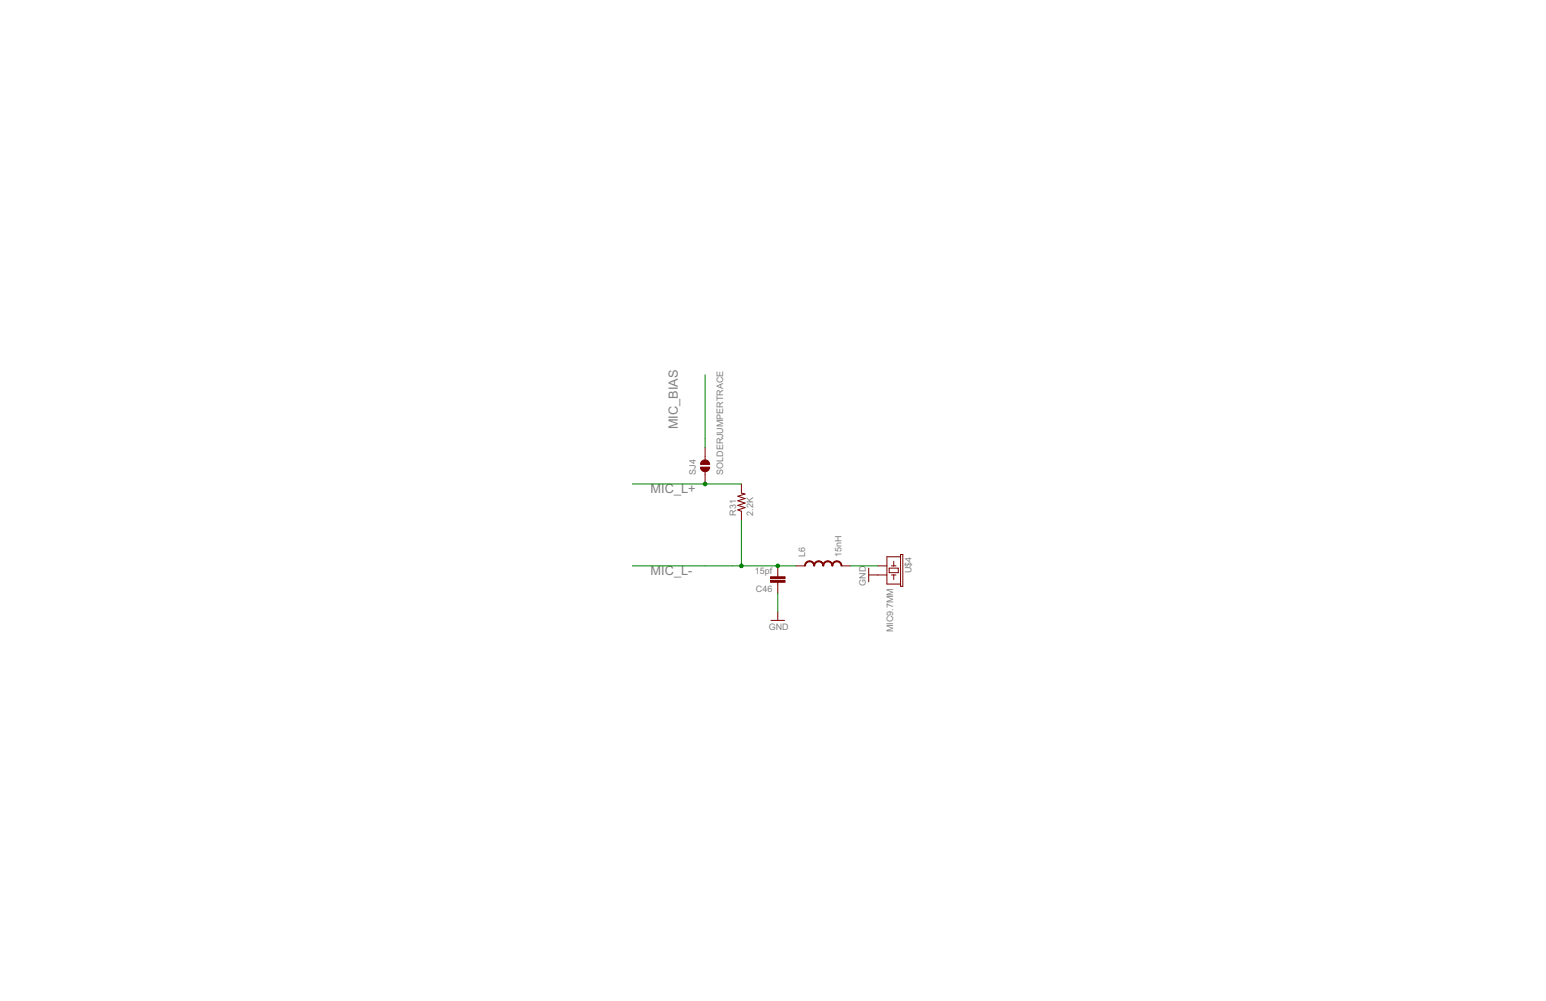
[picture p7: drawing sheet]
<svg xmlns="http://www.w3.org/2000/svg" width="432mm" height="279mm" viewBox="0 0 432 279" stroke-linecap="round" stroke-linejoin="round" font-family="sans-serif">
<g fill="none" stroke="#800000" stroke-width=".28">
<path d="M196.9 124.9v3.5M196.9 131.7v3.4M207.1 135.1v2.5l1 .3-2 .6 2 .6-2 .7 2 .6-2 .7 2 .6-2 .6 1 .4v2.5M217.2 157.9v3.1M222.3 157.9h2.6M235 157.9h2.6M242.6 158.6v3.8M245.2 157.9h2.5M248.3 158.6h2.6v1.3h-2.6zM249 157.9h1.3M249.6 156.7v1.2M251.5 155.4h-3.8v7.6h3.8"/>
<path d="M251.5 154.8h.7v8.9h-.7zM215.3 173.2h3.8M217.2 162.5v3M217.2 170.6v2.6M242.6 160.5h5.1M249 160.5h1.3M249.6 160.5v1.3"/>
</g>
<g fill="#800000" stroke="#800000" stroke-width=".28">
<path d="M215.2 161h4.1v.5h-4.1z"/>
<path d="M215.2 162h4.1v.5h-4.1z"/>
</g>
<g fill="#800000" stroke="#800000" stroke-width=".28">
<path d="M196.1 128.7a1.27 1.27 0 0 1 1.4-.2 1.27 1.27 0 0 1 .7 1.1h-2.5z" fill-rule="evenodd"/>
<path d="M195.7 130.4h2.5a1.27 1.27 0 0 1-1.3 1.3 1.27 1.27 0 0 1-1.2-1.3z" fill-rule="evenodd"/>
<path d="M225.1 157l1-.5v.3l-.9 .4-.2 .7h-.3z" fill-rule="evenodd"/>
<path d="M226.1 156.5a1.37 1.37 0 0 1 1.4 1.4h-.2l-.3-.7-.9-.4z" fill-rule="evenodd"/>
<path d="M227.7 157l1-.5v.3l-.9 .4-.3 .7h-.2z" fill-rule="evenodd"/>
<path d="M228.7 156.5a1.37 1.37 0 0 1 1.4 1.4h-.3l-.2-.7-.9-.4z" fill-rule="evenodd"/>
<path d="M230.2 157l1-.5v.3l-.9 .4-.2 .7h-.3z" fill-rule="evenodd"/>
<path d="M231.2 156.5a1.37 1.37 0 0 1 1.4 1.4h-.3l-.2-.7-.9-.4z" fill-rule="evenodd"/>
<path d="M232.7 157l1-.5v.3l-.8 .4-.3 .7h-.3z" fill-rule="evenodd"/>
<path d="M233.7 156.5a1.37 1.37 0 0 1 1.4 1.4h-.2l-.3-.7-.9-.4z" fill-rule="evenodd"/>
</g>
<path d="M196.9 104.6v20.3M176.6 135.1h30.5M176.6 157.9h45.7M207.1 145.2v12.7M237.6 157.9h7.6M217.2 165.5v5.1" fill="none" stroke="#008000" stroke-width=".28"/>
<g fill="#008000" stroke="#008000" stroke-width=".28">
<circle cx="196.9" cy="135.1" r=".51"/>
<circle cx="207.1" cy="157.9" r=".51"/>
<circle cx="217.2" cy="157.9" r=".51"/>
</g>
<g font-size="4" fill="#808080">
<text x="189.3" y="119.9" transform="rotate(-90 189.3 119.9)">MIC_BIAS</text>
<text x="181.7" y="137.6">MIC_L+</text>
<text x="181.7" y="160.5">MIC_L-</text>
</g>
<g font-size="2.8" fill="#808080">
<text x="194.4" y="132.6" transform="rotate(-90 194.4 132.6)">SJ4</text>
<text x="202" y="132.6" transform="rotate(-90 202 132.6)">SOLDERJUMPERTRACE</text>
<text x="205.6" y="144" transform="rotate(-90 205.6 144)">R31</text>
<text x="210.4" y="144" transform="rotate(-90 210.4 144)">2.2K</text>
<text x="224.9" y="155.4" transform="rotate(-90 224.9 155.4)">L6</text>
<text x="235" y="155.4" transform="rotate(-90 235 155.4)">15nH</text>
<text x="210.8" y="160.1">15pf</text>
<text x="254.6" y="160" transform="rotate(-90 254.6 160)">U$4</text>
<text x="211.1" y="165.2">C46</text>
<text x="241.9" y="163.5" transform="rotate(-90 241.9 163.5)">GND</text>
<text x="214.7" y="175.7">GND</text>
<text x="249.5" y="176.5" transform="rotate(-90 249.5 176.5)">MIC9.7MM</text>
</g>
</svg>
